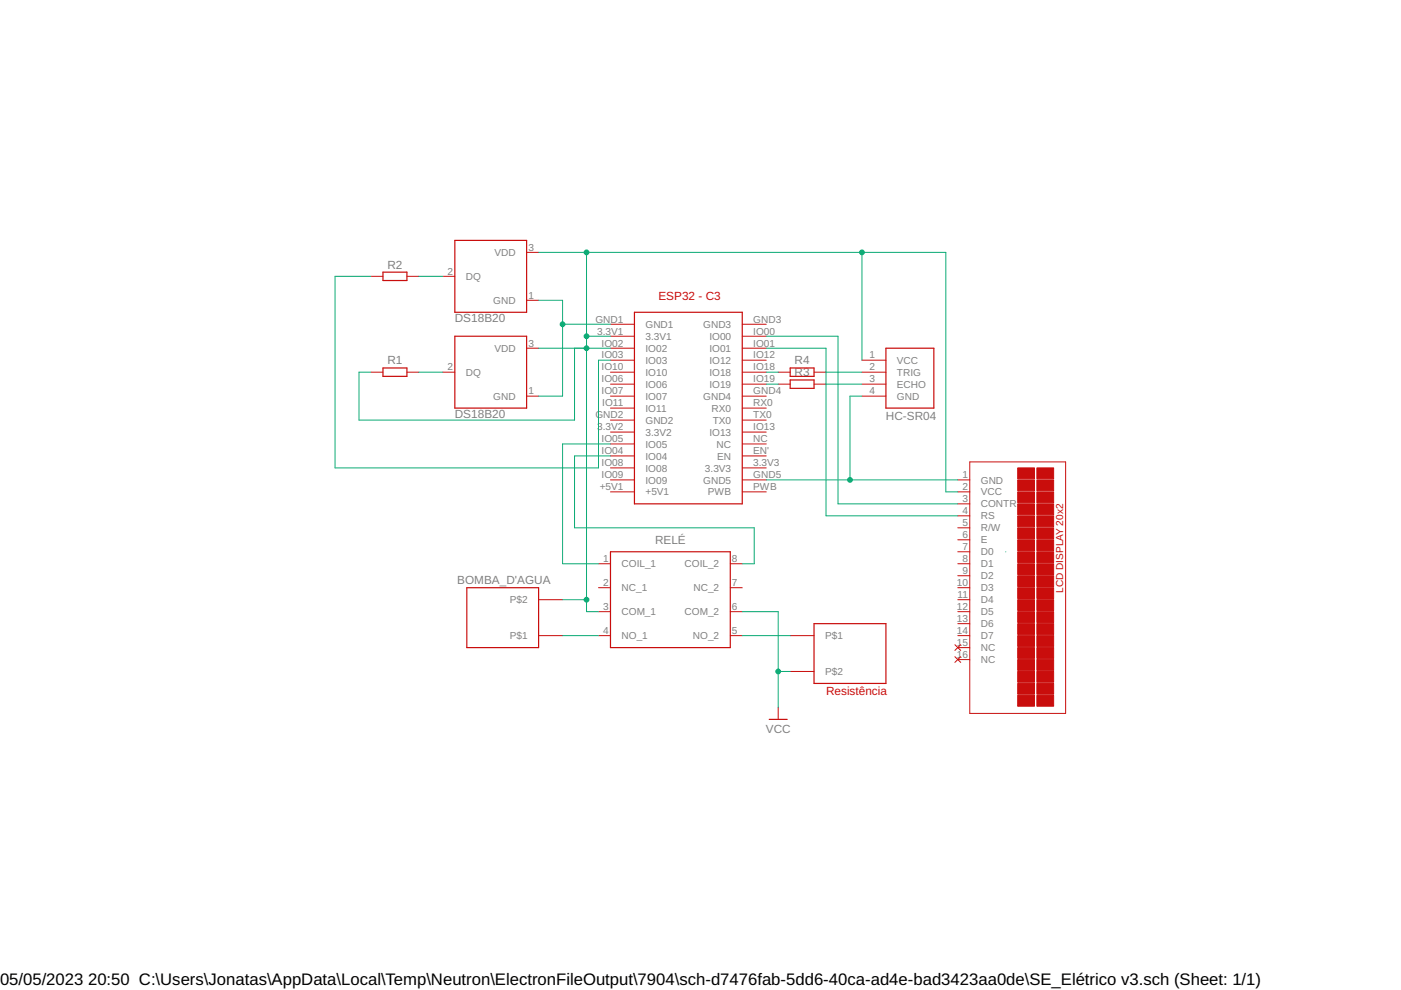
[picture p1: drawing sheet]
<svg xmlns="http://www.w3.org/2000/svg" width="297mm" height="210mm" viewBox="0 0 297 210" stroke-linecap="round" stroke-linejoin="round" font-family="sans-serif">
<path d="M81.2 57.7h5.1v1.8h-5.1zM96.4 51h15.3v15.2h-15.3zM81.2 78h5.1v1.8h-5.1zM96.4 71.3h15.3v15.2h-15.3zM134.5 66.2h22.9v40.6h-22.9zM167.5 78h5.1v1.8h-5.1zM187.8 73.8h10.2v12.7h-10.2zM167.5 80.6h5.1v1.7h-5.1zM129.4 117h25.4v20.3h-25.4zM99 124.6h15.2v12.7h-15.2zM172.6 132.2h15.2v12.7h-15.2zM163.1 152.5h3.8" fill="none" stroke="#c90d0c" stroke-width=".25"/>
<g fill="none" stroke="#c90d0c" stroke-width=".21">
<path d="M78.7 58.6h2.5M86.3 58.6h2.5M93.9 58.6h2.5M111.7 53.5h2.5M78.7 78.9h2.5M86.3 78.9h2.5M93.9 78.9h2.5M111.7 63.7h2.5M111.7 73.8h2.5M129.4 78.9h5.1M129.4 73.8h5.1M129.4 76.4h5.1"/>
<path d="M129.4 68.7h5.1M129.4 71.3h5.1M157.4 78.9h5.1M157.4 73.8h5.1M157.4 76.4h5.1M157.4 68.7h5.1M157.4 71.3h5.1M165 78.9h2.5M172.6 78.9h2.5M182.8 78.9h5M182.8 76.4h5M111.7 84h2.5"/>
<path d="M129.4 84h5.1M129.4 81.4h5.1M129.4 86.5h5.1M129.4 89.1h5.1M129.4 91.6h5.1M129.4 94.1h5.1M129.4 96.7h5.1M129.4 99.2h5.1M157.4 84h5.1M157.4 81.4h5.1M157.4 86.5h5.1M157.4 89.1h5.1"/>
<path d="M157.4 91.6h5.1M157.4 94.1h5.1M157.4 96.7h5.1M157.4 99.2h5.1M165 81.4h2.5M172.6 81.4h2.5M182.8 84h5M182.8 81.4h5M205.6 97.9h20.3v53.4h-20.3zM126.9 119.5h2.5M129.4 101.7h5.1M129.4 104.3h5.1"/>
<path d="M154.8 119.5h2.6M157.4 101.7h5.1M157.4 104.3h5.1M203.1 119.5h2.5M203.1 101.7h2.5M203.1 104.3h2.5M203.1 106.8h2.5M203.1 109.4h2.5M203.1 111.9h2.5M203.1 114.4h2.5M203.1 117h2.5M114.2 134.8h5.1"/>
<path d="M114.2 127.1h5.1M126.9 124.6h2.5M126.9 129.7h2.5M126.9 134.8h2.5M154.8 124.6h2.6M154.8 129.7h2.6M154.8 134.8h2.6M167.5 134.8h5.1M202.5 136.7l1.2 1.2M202.5 139.2l1.2 1.2M203.1 124.6h2.5M203.1 129.7h2.5"/>
<path d="M203.1 134.8h2.5M203.1 122.1h2.5M203.1 127.1h2.5M203.1 132.2h2.5M203.1 137.3h2.5M203.1 139.8h2.5M203.7 136.7l-1.2 1.2M203.7 139.2l-1.2 1.2M165 150v2.5M167.5 142.4h5.1"/>
</g>
<g fill="#c90d0c" stroke="#c90d0c" stroke-width=".21">
<path d="M219.8 99.2h3.6v2.3h-3.6z"/>
<path d="M215.8 99.2h3.5v2.3h-3.5z"/>
<path d="M219.8 101.7h3.6v2.3h-3.6z"/>
<path d="M215.8 101.7h3.5v2.3h-3.5z"/>
<path d="M219.8 104.3h3.6v2.3h-3.6z"/>
<path d="M215.8 104.3h3.5v2.3h-3.5z"/>
<path d="M219.8 106.8h3.6v2.3h-3.6z"/>
<path d="M215.8 106.8h3.5v2.3h-3.5z"/>
<path d="M219.8 109.4h3.6v2.3h-3.6z"/>
<path d="M215.8 109.4h3.5v2.3h-3.5z"/>
<path d="M219.8 111.9h3.6v2.3h-3.6z"/>
<path d="M215.8 111.9h3.5v2.3h-3.5z"/>
<path d="M219.8 114.4h3.6v2.3h-3.6z"/>
<path d="M215.8 114.4h3.5v2.3h-3.5z"/>
<path d="M219.8 117h3.6v2.3h-3.6z"/>
<path d="M215.8 117h3.5v2.3h-3.5z"/>
<path d="M219.8 119.5h3.6v2.3h-3.6z"/>
<path d="M215.8 119.5h3.5v2.3h-3.5z"/>
<path d="M219.8 122.1h3.6v2.3h-3.6z"/>
<path d="M215.8 122.1h3.5v2.3h-3.5z"/>
<path d="M219.8 124.6h3.6v2.3h-3.6z"/>
<path d="M215.8 124.6h3.5v2.3h-3.5z"/>
<path d="M219.8 127.1h3.6v2.3h-3.6z"/>
<path d="M215.8 127.1h3.5v2.3h-3.5z"/>
<path d="M219.8 129.7h3.6v2.3h-3.6z"/>
<path d="M215.8 129.7h3.5v2.3h-3.5z"/>
<path d="M219.8 132.2h3.6v2.3h-3.6z"/>
<path d="M215.8 132.2h3.5v2.3h-3.5z"/>
<path d="M219.8 134.8h3.6v2.3h-3.6z"/>
<path d="M215.8 134.8h3.5v2.3h-3.5z"/>
<path d="M219.8 137.3h3.6v2.3h-3.6z"/>
<path d="M215.8 137.3h3.5v2.3h-3.5z"/>
<path d="M219.8 139.8h3.6v2.3h-3.6z"/>
<path d="M215.8 139.8h3.5v2.3h-3.5z"/>
<path d="M219.8 142.4h3.6v2.3h-3.6z"/>
<path d="M215.8 142.4h3.5v2.3h-3.5z"/>
<path d="M219.8 144.9h3.6v2.3h-3.6z"/>
<path d="M215.8 144.9h3.5v2.3h-3.5z"/>
<path d="M219.8 147.4h3.6v2.3h-3.6z"/>
<path d="M215.8 147.4h3.5v2.3h-3.5z"/>
</g>
<g fill="none" stroke="#0dab76" stroke-width=".21">
<path d="M78.7 58.6h-7.7v40.6h55.9v-22.8h2.5M88.8 58.6h5.1M114.2 53.5h86.3v50.8h2.6M124.4 53.5v76.2h2.5M182.8 53.5v22.9M88.8 78.9h5.1M114.2 73.8h15.2M114.2 63.7h5.1v20.3h-5.1M119.3 68.7h10.1M121.8 73.8v15.3h-45.7v-10.2h2.6M124.4 71.3h5M162.5 78.9h2.5"/>
<path d="M162.5 73.8h12.6v35.6h28M162.5 71.3h15.2v35.5h25.4M175.1 78.9h7.7M129.4 94.1h-10.1v25.4h7.6M129.4 96.7h-7.6v15.2h38.1v7.6h-2.5M162.5 81.4h2.5M175.1 81.4h7.7M182.8 84h-2.6v17.7M162.5 101.7h40.6M213.2 117h.1M119.3 127.1h5.1M119.3 134.8h7.6"/>
<path d="M157.4 129.7h7.6v20.3M157.4 134.8h10.1M165 142.4h2.5"/>
</g>
<g fill="#0dab76" stroke="#0dab76" stroke-width=".21">
<circle cx="124.4" cy="73.8" r=".51"/>
<circle cx="124.4" cy="53.5" r=".51"/>
<circle cx="124.4" cy="71.3" r=".51"/>
<circle cx="124.4" cy="127.1" r=".51"/>
<circle cx="182.8" cy="53.5" r=".51"/>
<circle cx="180.2" cy="101.7" r=".51"/>
<circle cx="119.3" cy="68.7" r=".51"/>
<circle cx="165" cy="142.4" r=".51"/>
</g>
<g font-size="3.5">
<text x="0" y="208.9">05/05/2023</text>
<text x="18.7" y="208.9">20:50 C:\Users\Jonatas\AppData\Local\Temp\Neutron\ElectronFileOutput\7904\sch-d7476fab-5dd6-40ca-ad4e-bad3423aa0de\SE_Elétrico v3.sch (Sheet: 1/1)</text>
</g>
<g font-size="2.5" fill="#808080">
<text x="82.1" y="56.9">R2</text>
<text x="96.4" y="68.2">DS18B20</text>
<text x="82.1" y="77.3">R1</text>
<text x="168.5" y="77.3">R4</text>
<text x="168.5" y="79.8">R3</text>
<text x="96.4" y="88.6">DS18B20</text>
<text x="187.8" y="89.1">HC-SR04</text>
<text x="138.9" y="115.3">RELÉ</text>
<text x="96.9" y="123.8">BOMBA_D'AGUA</text>
<text x="162.4" y="155.3">VCC</text>
</g>
<g font-size="2.5" fill="#c90d0c">
<text x="139.6" y="63.7">ESP32 - C3</text>
<text x="175.1" y="147.5">Resistência</text>
</g>
<g font-size="2.1" fill="#808080">
<text x="112" y="53.2">3</text>
<text x="94.9" y="58.2">2</text>
<text x="98.8" y="59.4">DQ</text>
<text x="104.8" y="54.3">VDD</text>
<text x="104.6" y="64.4">GND</text>
<text x="112" y="63.3">1</text>
<text x="126.2" y="68.4">GND1</text>
<text x="126.6" y="70.9">3.3V1</text>
<text x="136.9" y="69.5">GND1</text>
<text x="149.1" y="69.5">GND3</text>
<text x="159.7" y="68.4">GND3</text>
<text x="159.7" y="70.9">IO00</text>
<text x="104.8" y="74.6">VDD</text>
<text x="112" y="73.5">3</text>
<text x="127.5" y="73.5">IO02</text>
<text x="127.5" y="76">IO03</text>
<text x="136.9" y="72">3.3V1</text>
<text x="136.9" y="74.6">IO02</text>
<text x="136.9" y="77.1">IO03</text>
<text x="150.4" y="72.1">IO00</text>
<text x="150.4" y="74.6">IO01</text>
<text x="150.4" y="77.1">IO12</text>
<text x="159.7" y="73.5">IO01</text>
<text x="159.7" y="76">IO12</text>
<text x="184.3" y="76">1</text>
<text x="190.2" y="77.1">VCC</text>
<text x="94.9" y="78.5">2</text>
<text x="98.8" y="79.7">DQ</text>
<text x="112" y="83.6">1</text>
<text x="127.5" y="78.5">IO10</text>
<text x="127.5" y="81.1">IO06</text>
<text x="127.5" y="83.6">IO07</text>
<text x="136.9" y="79.7">IO10</text>
<text x="136.9" y="82.2">IO06</text>
<text x="150.4" y="79.7">IO18</text>
<text x="150.4" y="82.2">IO19</text>
<text x="159.7" y="78.5">IO18</text>
<text x="159.7" y="81.1">IO19</text>
<text x="159.7" y="83.6">GND4</text>
<text x="184.3" y="83.6">4</text>
<text x="184.3" y="78.5">2</text>
<text x="184.3" y="81.1">3</text>
<text x="190.2" y="79.7">TRIG</text>
<text x="190.2" y="82.2">ECHO</text>
<text x="104.6" y="84.7">GND</text>
<text x="126.2" y="88.7">GND2</text>
<text x="127.7" y="86.2">IO11</text>
<text x="136.9" y="84.7">IO07</text>
<text x="136.9" y="87.3">IO11</text>
<text x="136.9" y="89.8">GND2</text>
<text x="149.1" y="84.7">GND4</text>
<text x="150.9" y="87.3">RX0</text>
<text x="151.1" y="89.8">TX0</text>
<text x="159.7" y="86.2">RX0</text>
<text x="159.7" y="88.7">TX0</text>
<text x="190.2" y="84.7">GND</text>
<text x="126.6" y="91.2">3.3V2</text>
<text x="127.5" y="93.8">IO05</text>
<text x="136.9" y="92.4">3.3V2</text>
<text x="136.9" y="94.9">IO05</text>
<text x="150.4" y="92.4">IO13</text>
<text x="151.9" y="94.9">NC</text>
<text x="159.7" y="91.2">IO13</text>
<text x="159.7" y="93.8">NC</text>
<text x="127.5" y="96.3">IO04</text>
<text x="127.5" y="98.9">IO08</text>
<text x="127.5" y="101.4">IO09</text>
<text x="136.9" y="97.4">IO04</text>
<text x="136.9" y="100">IO08</text>
<text x="149.5" y="100">3.3V3</text>
<text x="152.1" y="97.4">EN</text>
<text x="159.7" y="96.3">EN'</text>
<text x="159.7" y="98.9">3.3V3</text>
<text x="159.7" y="101.4">GND5</text>
<text x="204.1" y="101.4">1</text>
<text x="127.1" y="103.9">+5V1</text>
<text x="136.9" y="102.5">IO09</text>
<text x="136.9" y="105.1">+5V1</text>
<text x="149.1" y="102.5">GND5</text>
<text x="150.1" y="105.1">PWB</text>
<text x="159.7" y="103.9">PWB</text>
<text x="204.1" y="103.9">2</text>
<text x="204.1" y="106.5">3</text>
<text x="207.9" y="102.5">GND</text>
<text x="207.9" y="105.1">VCC</text>
<text x="207.9" y="107.6">CONTR</text>
<text x="204.1" y="109">4</text>
<text x="204.1" y="111.6">5</text>
<text x="207.9" y="110.1">RS</text>
<text x="207.9" y="112.7">R/W</text>
<text x="127.9" y="119.2">1</text>
<text x="155.2" y="119.2">8</text>
<text x="204.1" y="114.1">6</text>
<text x="204.1" y="116.6">7</text>
<text x="204.1" y="119.2">8</text>
<text x="207.9" y="115.2">E</text>
<text x="207.9" y="117.7">D0</text>
<text x="127.9" y="124.2">2</text>
<text x="131.8" y="120.3">COIL_1</text>
<text x="131.8" y="125.4">NC_1</text>
<text x="145.1" y="120.3">COIL_2</text>
<text x="147" y="125.4">NC_2</text>
<text x="155.2" y="124.2">7</text>
<text x="202.9" y="124.2">10</text>
<text x="204.1" y="121.7">9</text>
<text x="207.9" y="120.3">D1</text>
<text x="207.9" y="122.8">D2</text>
<text x="207.9" y="125.4">D3</text>
<text x="108.1" y="127.9">P$2</text>
<text x="127.9" y="129.3">3</text>
<text x="131.8" y="130.4">COM_1</text>
<text x="145.1" y="130.4">COM_2</text>
<text x="155.2" y="129.3">6</text>
<text x="202.9" y="129.3">12</text>
<text x="202.9" y="131.9">13</text>
<text x="203" y="126.8">11</text>
<text x="207.9" y="127.9">D4</text>
<text x="207.9" y="130.4">D5</text>
<text x="108.1" y="135.5">P$1</text>
<text x="127.9" y="134.4">4</text>
<text x="131.8" y="135.5">NO_1</text>
<text x="146.9" y="135.5">NO_2</text>
<text x="155.2" y="134.4">5</text>
<text x="174.9" y="135.5">P$1</text>
<text x="202.9" y="134.4">14</text>
<text x="202.9" y="136.9">15</text>
<text x="207.9" y="133">D6</text>
<text x="207.9" y="135.5">D7</text>
<text x="174.9" y="143.1">P$2</text>
<text x="202.9" y="139.5">16</text>
<text x="207.9" y="138.1">NC</text>
<text x="207.9" y="140.6">NC</text>
</g>
<text font-size="2.1" fill="#c90d0c" x="225.4" y="125.7" transform="rotate(-90 225.4 125.7)">LCD DISPLAY 20x2</text>
</svg>
